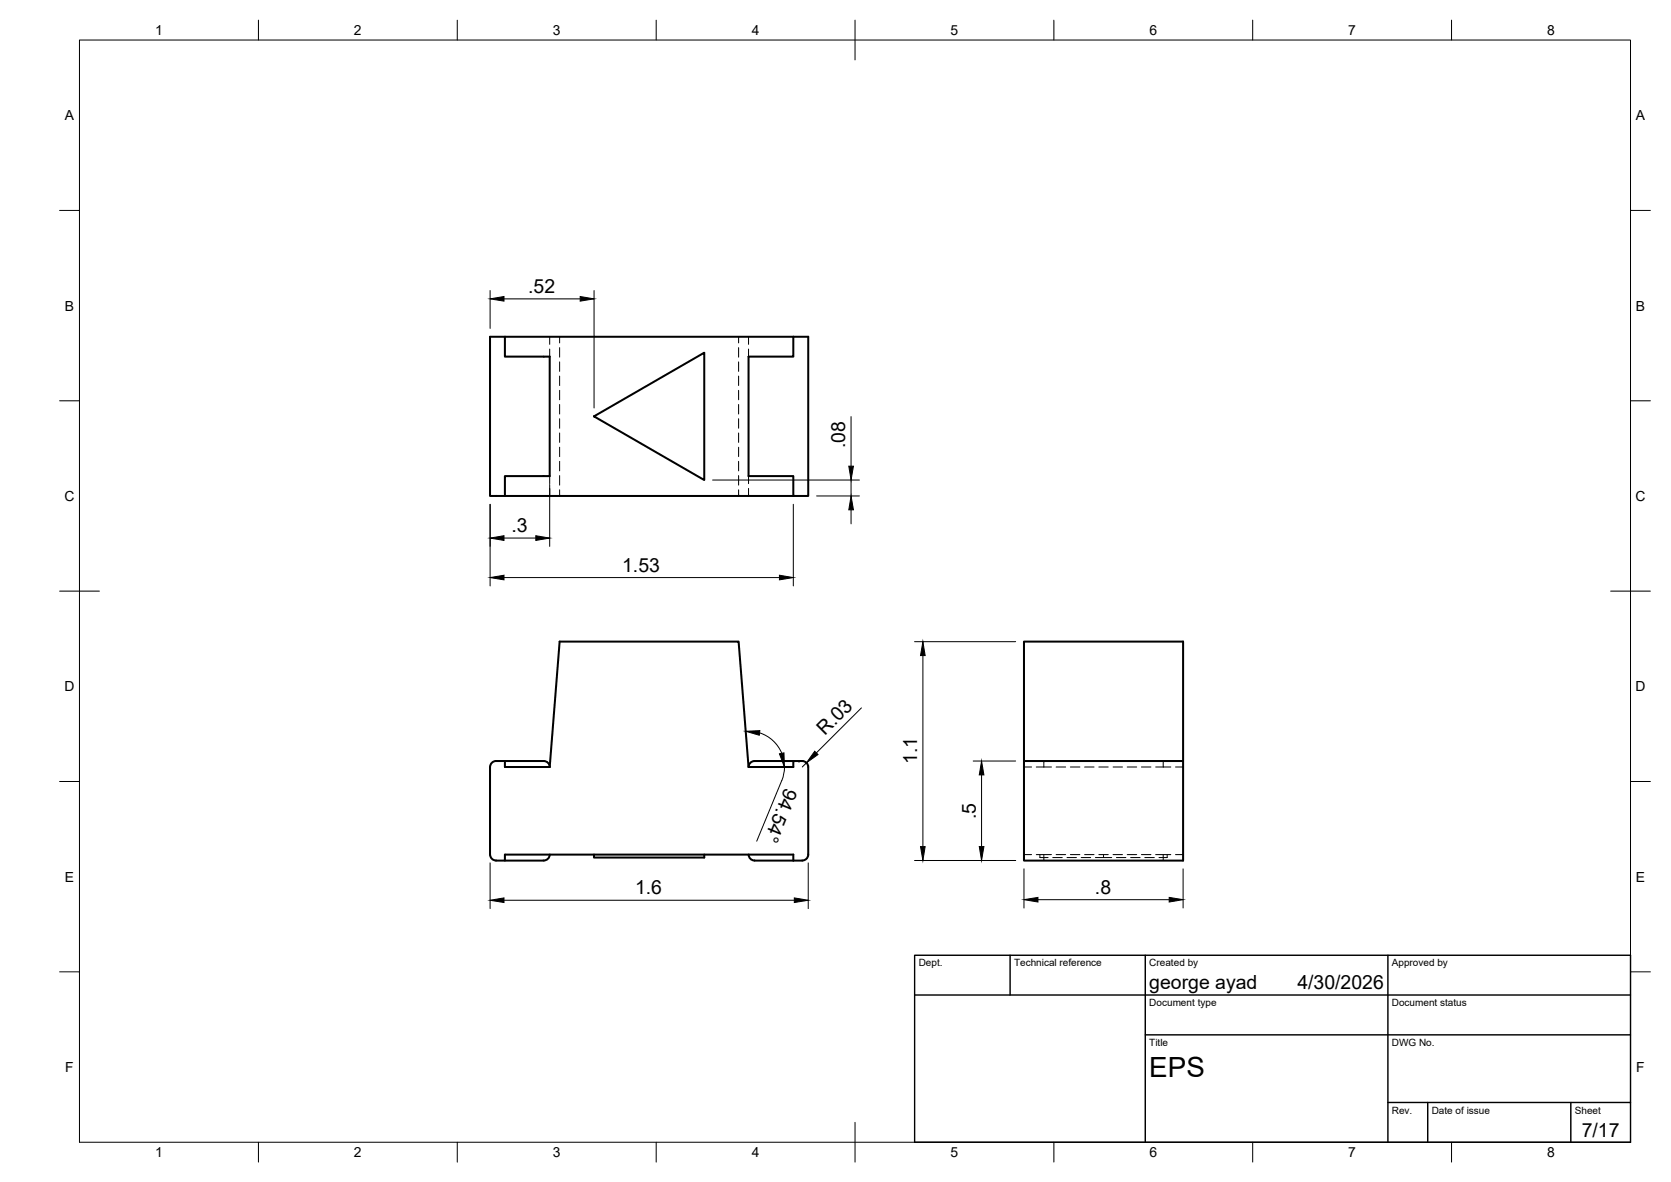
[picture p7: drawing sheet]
<svg xmlns="http://www.w3.org/2000/svg" width="420mm" height="297mm" viewBox="0 0 420 297" stroke-linecap="round" stroke-linejoin="round" font-family="sans-serif">
<!-- layer: Visible -->
<g fill="none" stroke="#000" stroke-width=".51">
<path d="M123.2 84.6h3.8v5h11.2v30h-11.2v5h-3.8zM127 84.6h72.5M199.5 84.6h3.7v40h-3.7M199.5 84.6v5h-11.3v30h11.3v5M149.4 104.6l27.7-16v32zM127 124.6h72.5M127 191.2h9.7a1.49 1.49 0 0 1 1.5 1.5M138.2 192.8l2.5-31.6h45l2.5 31.6M138.2 192.8h-11.2v-1.6h-2.3a1.49 1.49 0 0 0-1.5 1.5v22.1M188.2 192.8h11.3v-1.6h2.2a1.49 1.49 0 0 1 1.5 1.5v22.1M199.5 191.2h-9.8a1.49 1.49 0 0 0-1.5 1.5M257.5 191.2v-30h40v30"/>
<path d="M257.5 191.2v25.1h40v-25.1M257.5 191.2h40M123.2 214.8a1.52 1.52 0 0 0 1.5 1.5h2.3v-1.5h72.5v1.5M138.2 214.8a1.49 1.49 0 0 1-1.5 1.4l-9.7 .1M149.4 214.8v.7h27.7v-.7M188.2 214.8a1.52 1.52 0 0 0 1.5 1.5l12-.1a1.49 1.49 0 0 0 1.5-1.4"/>
</g>
<!-- layer: Hidden -->
<g fill="none" stroke="#000" stroke-width=".25">
<path d="M138.2 84.6v1.9M138.2 87.7v1.9M140.7 84.6v1.6M140.7 87.4v2.4M140.7 90.9v2.4M140.7 94.5v2.4M140.7 98.1v2.4M185.7 84.6v1.6M185.7 87.4v2.4M185.7 90.9v2.4M185.7 94.5v2.4M185.7 98.1v2.4"/>
<path d="M188.2 84.6v1.9M188.2 87.7v1.9M138.2 119.6v1.9M140.7 101.6v2.4M140.7 105.2v2.4M140.7 108.8v2.4M140.7 112.4v2.4M140.7 115.9v2.4M140.7 119.5v2.4M185.7 101.6v2.4M185.7 105.2v2.4M185.7 108.8v2.4"/>
<path d="M185.7 112.4v2.4M185.7 115.9v2.4M185.7 119.5v2.4M188.2 119.6v1.9M138.2 122.7v1.9M140.7 123.1v1.5M185.7 123.1v1.5M188.2 122.7v1.9M257.5 192.8h1.9M260.6 192.8h3.8M262.5 191.2v1.6M265.6 192.8h2.3"/>
<path d="M269.1 192.8h2.4M272.7 192.8h2.4M276.3 192.8h2.4M279.9 192.8h2.3M283.4 192.8h2.4M287 192.8h2.4M290.6 192.8h3.8M292.5 191.2v1.6M295.6 192.8h1.9M257.5 214.8h1.9M260.6 214.8h3.8M261.5 214.8v.7h2"/>
<path d="M262.5 214.8v1.5M264.7 215.5h2.4M265.6 214.8h2.3M268.3 215.5h2.4M269.1 214.8h2.4M271.9 215.5h2.3M272.7 214.8h2.4M276.3 214.8h2.4M277.5 214.8v.7h-2.1M277.5 215.5h2M279.9 214.8h2.3M280.7 215.5h2.4"/>
<path d="M283.4 214.8h2.4M284.3 215.5h2.4M287 214.8h2.4M287.8 215.5h2.4M290.6 214.8h3.8M292.5 214.8v1.5M293.5 214.8v.7h-2.1M295.6 214.8h1.9"/>
</g>
<!-- layer: BORDER -->
<g fill="none" stroke="#000" stroke-width=".25">
<path d="M20 10.1h390v276.9h-390zM65 5.1v5M115 5.1v5M165 5.1v5M215 5.1v10M265 5.1v5M315 5.1v5M365 5.1v5M15 52.9h5M410 52.9h5M15 100.7h5M410 100.7h5"/>
<path d="M15 148.6h10M405 148.6h10M15 196.4h5M410 196.4h5M15 244.2h5M410 244.2h5M65 287v5M115 287v5M165 287v5M215 282.1v9.9M265 287v5M315 287v5"/>
<path d="M365 287v5"/>
</g>
<!-- layer: TITLEBLOCK -->
<path d="M230 240.1h180v46.9h-180zM230 250h180M254 240.1v9.9M288 240.1v46.9M349 240.1v46.9M288 260.1h122M349 277.1h61M359 277.1v9.9M395 277.1v9.9" fill="none" stroke="#000" stroke-width=".36"/>
<!-- layer: FD_Dimensions -->
<g fill="none" stroke="#000" stroke-width=".25">
<path d="M123.2 73v9.5M126.7 75.1h19.2M149.4 73v29.5M214 104.7v12.4M123.2 126.7v20.5M126.7 135.2h8M138.2 121.7v15.6M179.2 120.6h36.9M199.5 126.7v20.5M205.3 124.6h10.8M214 120.6v4M214 128.1v3.5"/>
<path d="M126.7 145.1h69.3M216.6 177.9l-11.3 11.3M230 161.3h25.4M232.1 164.7v48.1M191 184.2a9 9 0 0 1 5.6 5.1M197.3 192.7l-.5 2.9-6.5 15.8M202 191.3l-1.1 .2M202.8 191.7l-1.1 1.1M244.7 191.2h10.7M246.8 194.7v18.1M123.2 216.8v11.5M203.2 216.8v11.5"/>
<path d="M230 216.2h25.4M257.5 218.3v9.9M297.5 218.3v9.9M126.7 226.2h73M261 226.1h33"/>
</g>
<g fill="#000" stroke="#000" stroke-width=".25">
<path d="M123.2 75.1l3.5-.6v1.2zM145.9 74.5l3.5 .6-3.5 .6zM213.4 117.1h1.2l-.6 3.5zM123.2 135.2l3.5-.6v1.2zM134.7 134.6l3.5 .6-3.5 .6zM214 124.6l.6 3.5h-1.2zM123.2 145.1l3.5-.5v1.1zM196 144.6l3.5 .5-3.5 .6zM232.1 161.3l.5 3.4h-1.1zM187.5 183.8l3.6-.2-.2 1.2zM196 189.4l1.1-.2 .1 3.6zM204.9 188.8l.8 .8-2.9 2.1z"/>
<path d="M246.8 191.2l.6 3.5h-1.2zM231.5 212.8h1.1l-.5 3.4zM246.2 212.8h1.2l-.6 3.4zM123.2 226.2l3.5-.6v1.2zM199.7 225.6l3.5 .6-3.5 .6zM257.5 226.1l3.5-.6v1.2zM294 225.5l3.5 .6-3.5 .6z"/>
</g>
<text font-size="7" x="289" y="270.6">EPS</text>
<g font-size="4.9">
<text x="132.8" y="73.6">.52</text>
<text x="212.5" y="112.7" transform="rotate(-90 212.5 112.7)">.08</text>
<text x="128.6" y="133.8">.3</text>
<text x="156.4" y="143.7">1.53</text>
<text x="207.4" y="185" transform="rotate(-45 207.4 185)">R.03</text>
<text x="230.7" y="192" transform="rotate(-90 230.7 192)">1.1</text>
<text x="197.4" y="197.9" transform="rotate(112 197.4 197.9)">94.54°</text>
<text x="245.3" y="205.9" transform="rotate(-90 245.3 205.9)">.5</text>
<text x="159.7" y="224.8">1.6</text>
<text x="275.3" y="224.6">.8</text>
<text x="289" y="248.5">george ayad</text>
<text x="326.2" y="248.5">4/30/2026</text>
<text x="397.7" y="285.7">7/17</text>
</g>
<g font-size="3.5">
<text x="39" y="8.8">1</text>
<text x="89" y="8.8">2</text>
<text x="139" y="8.8">3</text>
<text x="189" y="8.8">4</text>
<text x="239" y="8.8">5</text>
<text x="289" y="8.8">6</text>
<text x="339" y="8.8">7</text>
<text x="389" y="8.8">8</text>
<text x="16.3" y="30.2">A</text>
<text x="411.3" y="30.2">A</text>
<text x="16.3" y="78">B</text>
<text x="411.3" y="78">B</text>
<text x="16.2" y="125.9">C</text>
<text x="411.2" y="125.9">C</text>
<text x="16.2" y="173.7">D</text>
<text x="411.2" y="173.7">D</text>
<text x="16.3" y="221.6">E</text>
<text x="411.3" y="221.6">E</text>
<text x="16.4" y="269.4">F</text>
<text x="411.4" y="269.4">F</text>
<text x="39" y="290.8">1</text>
<text x="89" y="290.8">2</text>
<text x="139" y="290.8">3</text>
<text x="189" y="290.8">4</text>
<text x="239" y="290.8">5</text>
<text x="289" y="290.8">6</text>
<text x="339" y="290.8">7</text>
<text x="389" y="290.8">8</text>
</g>
<g font-size="2.5">
<text x="231" y="242.9">Dept.</text>
<text x="255" y="242.9">Technical reference</text>
<text x="289" y="242.9">Created by</text>
<text x="350" y="242.9">Approved by</text>
<text x="289" y="252.8">Document type</text>
<text x="350" y="252.8">Document status</text>
<text x="289" y="262.9">Title</text>
<text x="350" y="262.9">DWG No.</text>
<text x="350" y="279.9">Rev.</text>
<text x="360" y="279.9">Date of issue</text>
<text x="396" y="279.9">Sheet</text>
</g>
</svg>
